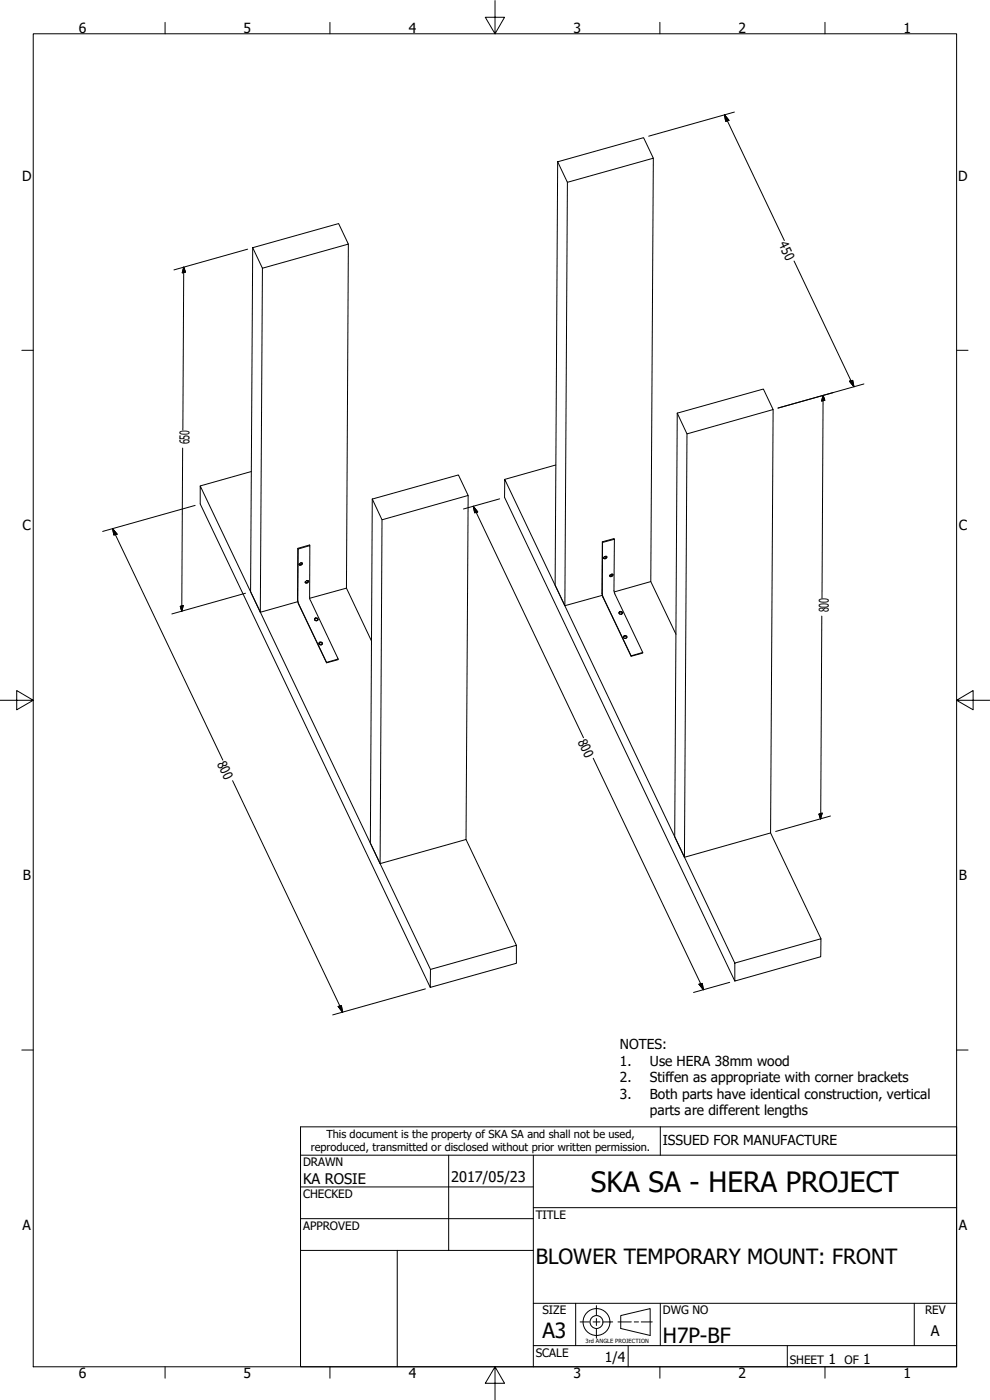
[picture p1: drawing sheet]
<svg xmlns="http://www.w3.org/2000/svg" width="297mm" height="420mm" viewBox="0 0 297 420" stroke-linecap="round" stroke-linejoin="round" font-family="sans-serif">
<!-- layer: Visible (ANSI) -->
<g fill="none" stroke="#000" stroke-width=".3">
<path d="M167.3 48.6l25.8-7.3 2.9 6.2-25.8 7.2zM167.3 48.6l-.7 127 2.9 6.2 11.2-3.1M170.2 54.7l-.7 127.1M196 47.5l-.7 127-11 3.2M75.8 74.3l25.8-7.2 2.9 6.2-25.8 7.2zM75.8 74.3l-.6 103.3 2.9 6.1 11.2-3.1M104.5 73.3l-.6 103.2-11 3.1M78.7 80.5l-.6 103.2M166.8 139.6l-15.4 4.3M203.2 124l25.8-7.2 3 6.1-25.9 7.3zM206.1 130.2l-.7 127.1M232 122.9l-.8 127.1-25.8 7.3-3-6.2 .8-127.1"/>
<path d="M75.4 141.5l-15.3 4.3M111.7 149.8l25.8-7.3 3 6.2-25.9 7.3zM114.6 156l-.6 103.2M140.5 148.7l-.7 103.2-25.8 7.3-2.9-6.2 .6-103.2M89.3 164.6l.2 .2M89.5 164.8l3.5-1.1v16.1l8.5 18-3.5 1-8.4-17.6-.3-.9zM89.9 169.1l.7-.1a.48 .48 0 0 1-.2 .6 .48 .48 0 0 1-.7-.3zM90.4 168.9l.2 .1a.49 .49 0 0 1-.3 .5 .49 .49 0 0 1-.6-.2l.1-.1M90.6 169l-.3 .4h-.6M91.9 174.3h.6a.49 .49 0 0 1-.3 .7 .49 .49 0 0 1-.6-.3zM92.3 174.2l.2 .1a.44 .44 0 0 1-.3 .6 .44 .44 0 0 1-.6-.4M92.5 174.3l-.4 .4h-.5"/>
<path d="M93 163.7l-.1-.1-3.6 1v15.6l.2 .9 8.5 17.8 3.5-.9v-.2M103.9 176.5l7.5 15.8M180.7 162.6l.1 .2M180.8 162.8l3.5-1-.1 15.6 8.6 18.4-3.4 1-8.6-18zM181.2 167.2l.8-.2a.49 .49 0 0 1-.2 .7 .49 .49 0 0 1-.7-.3zM181.8 166.9a.45 .45 0 0 1 0 .7 .45 .45 0 0 1-.7-.1l.1-.3M182 167l-.4 .4h-.5M182.9 172.7l.6-.4h.3a.49 .49 0 0 1-.2 .7 .49 .49 0 0 1-.7-.3zM183.6 172.3h.2a.47 .47 0 0 1-.3 .6 .47 .47 0 0 1-.6-.1l.1-.2M183.8 172.4l-.3 .4h-.6M184.3 161.8l-.1-.2-3.5 1v15.9l8.7 18.5 3.4-1v-.2M195.3 174.5l7.5 15.9"/>
<path d="M94.4 186l.4-.3 .6 .3M95.7 193.2l.4-.3 .6 .3M95.8 192.8l.2-.1a.47 .47 0 0 1 .8 .2 .47 .47 0 0 1-.5 .6l-.6-.2zM98 198.8v.1M185.7 183.7a.49 .49 0 0 1 .7-.2 .49 .49 0 0 1 .2 .8h-.7zM185.7 184l.5-.3 .6 .3M187.1 191.2l.4-.3 .6 .3M187.2 190.9h.8a.47 .47 0 0 1-.4 .7 .47 .47 0 0 1-.4-.7zM189.4 196.8v.2M139.8 251.9l15.1 31.8M231.2 250l15.1 31.7M129.2 290.9l25.7-7.2v5.4l-25.8 7.2z"/>
<path d="M129.2 290.9l-69.1-145.1v5.4l69 145.1M220.5 289l25.8-7.3v5.4l-25.8 7.3zM220.5 289l-69.1-145.1v5.4l69.1 145.1"/>
<circle cx="94.9" cy="185.9" r=".44"/>
<circle cx="94.9" cy="185.9" r=".51"/>
<circle cx="96.2" cy="193.1" r=".47"/>
<circle cx="186.2" cy="183.9" r=".45"/>
<circle cx="187.5" cy="191.2" r=".45"/>
</g>
<!-- layer: Border (ANSI) -->
<g fill="none" stroke="#000" stroke-width=".3">
<path d="M10 10.1h277v400.1h-277zM49.5 6.7v3.4M99 6.7v3.4M148.5 .2v9.9l-2.9-4.9h5.8l-2.9 4.9M198 6.7v3.4M247.5 6.7v3.4M6.5 105.1h3.5M287 105.1h3.4M0 210.2h10l-5-3v5.8l5-2.8M287 210.2l5 2.8v-5.8l-5 3h10M6.5 315.1h3.5M287 315.1h3.4"/>
<path d="M49.5 410.2v3.4M99 410.2v3.4M148.5 410.2l2.9 4.9h-5.8l2.9-4.9v10M198 410.2v3.4M247.5 410.2v3.4"/>
</g>
<!-- layer: Title (ANSI) -->
<g fill="none" stroke="#000" stroke-width=".3">
<path d="M90.2 338.2h196.8v72h-196.8zM198.1 338.2v8.5M90.2 356.2h69.8M90.2 346.7h196.8M134.6 346.7v28.6M160 346.7v63.5M90.2 365.7h69.8M90.2 375.3h69.8M119.2 375.3v34.9M160 362.4h127M160 391.1h127M172.7 391.1v12.7"/>
<path d="M198.1 391.1v12.7M274.3 391.1v12.7M160 403.8h127M188.5 403.8v6.4M236.2 403.8v6.4"/>
</g>
<!-- layer: Sketch Geometry (ANSI) -->
<g fill="none" stroke="#000" stroke-width=".3">
<path d="M174.1 396.7h2.7M177.9 396.7h2.1M178.9 391.8v2.8M178.9 395.7v2.1M178.9 398.9v2.7M181.1 396.7h2.7M185.4 396.7h4M186.2 394.8l8.9-2.1v8.1l-8.9-2.1zM190.3 396.7h1.3M192.4 396.7h3.3"/>
<circle cx="179" cy="396.8" r="4"/>
<circle cx="179" cy="396.8" r="1.94"/>
</g>
<!-- layer: Dimension (ANSI) -->
<g fill="none" stroke="#000" stroke-width=".3">
<path d="M217.4 34.5l1.3 1.6-1 .3zM217.4 34.5l17.9 37.7M220.3 33.6l-25.7 7.3M74.3 74.8l-22.1 6.2M238.3 78.3l17.9 37.8M55.1 80.2l.5 1.4-.9 .3zM55.1 80.2l-.2 48.9M247 118.7l.5 1.4-1 .3zM247 118.7l-.4 60.9M254.9 114.4l.9-.2 .4 1.9zM259.2 115.2l-25.8 7.3M54.8 134.5l-.3 48.9"/>
<path d="M33.8 158.7l1.3 1.6-.9 .3zM33.8 158.7l33.1 69.4M58.5 151.7l-27.7 7.8M142 151.9l1.3 1.7-.9 .3zM142 151.9l33.1 69.5M149.9 149.7l-10.8 3.1M73.7 178l-22.1 6.3M54.1 182l.9-.3-.5 1.7zM246.6 184.9l-.4 60.9M69.8 234.3l33 69.5M178 227.6l33.1 69.4M245.7 244.3l1-.3-.5 1.8z"/>
<path d="M249.2 244.9l-16.5 4.6M127.6 296.8l-27.8 7.8M209.7 295.4l1-.3 .4 1.9zM218.9 294.8l-10.8 3.1M101.5 302l.9-.2 .4 2z"/>
</g>
<g fill="#000" stroke="#000" stroke-width=".3">
<path d="M217.4 34.5l1.3 1.6zM217.4 34.5l1.3 1.6-1 .3zM55.1 80.2l.5 1.4zM55.1 80.2l.5 1.4-.9 .3zM254.9 114.4l1.3 1.7zM254.9 114.4l.9-.2 .4 1.9zM247 118.7l.5 1.4zM247 118.7l.5 1.4-1 .3zM142 151.9l1.3 1.7zM142 151.9l1.3 1.7-.9 .3zM33.8 158.7l1.3 1.6zM33.8 158.7l1.3 1.6-.9 .3z"/>
<path d="M54.1 182l.4 1.4zM54.1 182l.9-.3-.5 1.7zM245.7 244.3l.5 1.5zM245.7 244.3l1-.3-.5 1.8zM209.7 295.4l1.4 1.6zM209.7 295.4l1-.3 .4 1.9zM101.5 302l1.3 1.8zM101.5 302l.9-.2 .4 2z"/>
</g>
<text font-size="8.4" x="177.3" y="357.6">SKA SA - HERA PROJECT</text>
<g font-size="6.3">
<text x="160.8" y="379.3">BLOWER TEMPORARY MOUNT: FRONT</text>
<text x="162.8" y="401.7">A3</text>
<text x="198.9" y="403.1">H7P-BF</text>
</g>
<g font-size="4.4">
<text x="90.9" y="355.3">KA ROSIE</text>
<text x="135.4" y="354.8">2017/05/23</text>
<text x="279.3" y="401">A</text>
</g>
<g font-size="4.2">
<text x="23.6" y="9.8">6</text>
<text x="73.1" y="9.8">5</text>
<text x="122.6" y="9.8">4</text>
<text x="172.1" y="9.8">3</text>
<text x="221.6" y="9.8">2</text>
<text x="271.1" y="9.8">1</text>
<text x="6.7" y="54.2">D</text>
<text x="287.5" y="54.2">D</text>
<text x="6.8" y="159.2">C</text>
<text x="287.7" y="159.2">C</text>
<text x="6.9" y="264.2">B</text>
<text x="287.7" y="264.2">B</text>
<text x="6.8" y="369.2">A</text>
<text x="287.7" y="369.2">A</text>
<text x="23.6" y="413.6">6</text>
<text x="73.1" y="413.6">5</text>
<text x="122.6" y="413.6">4</text>
<text x="172.1" y="413.6">3</text>
<text x="181.5" y="408.7">1/4</text>
<text x="221.6" y="413.6">2</text>
<text x="248.5" y="409.4">1</text>
<text x="259" y="409.4">1</text>
<text x="271.1" y="413.6">1</text>
</g>
<g font-size="4.1">
<text x="186" y="314.9">NOTES:</text>
<text x="186" y="319.9">1.</text>
<text x="195" y="319.9">Use HERA 38mm wood</text>
<text x="186" y="324.8">2.</text>
<text x="186" y="329.7">3.</text>
<text x="195" y="324.8">Stiffen as appropriate with corner brackets</text>
<text x="195" y="329.7">Both parts have identical construction, vertical</text>
<text x="195" y="334.7">parts are different lengths</text>
<text x="198.9" y="343.6">ISSUED FOR MANUFACTURE</text>
</g>
<g font-size="4">
<text x="233.6" y="73.3" transform="rotate(65 233.6 73.3)">450</text>
<text x="56.9" y="133.4" transform="rotate(-90 56.9 133.4)">650</text>
<text x="248.7" y="183.8" transform="rotate(-90 248.7 183.8)">800</text>
<text x="65" y="229.3" transform="rotate(65 65 229.3)">800</text>
</g>
<text font-size="3.9" x="173.3" y="222.5" transform="rotate(65 173.3 222.5)">800</text>
<g font-size="3.5">
<text x="90.9" y="350">DRAWN</text>
<text x="90.9" y="359.5">CHECKED</text>
<text x="160.8" y="365.7">TITLE</text>
<text x="90.9" y="369">APPROVED</text>
<text x="162.8" y="394.4">SIZE</text>
<text x="198.9" y="394.4">DWG NO</text>
<text x="277.6" y="394.4">REV</text>
<text x="160.8" y="407.1">SCALE</text>
<text x="237" y="409.4">SHEET</text>
<text x="253.4" y="409.4">OF</text>
</g>
<g font-size="3.3">
<text x="97.9" y="341.5">This document is the property of SKA SA and shall not be used,</text>
<text x="93.3" y="345.5">reproduced, transmitted or disclosed without prior written permission.</text>
</g>
<text font-size="1.7" x="175.7" y="403.1">3rd ANGLE PROJECTION</text>
</svg>
